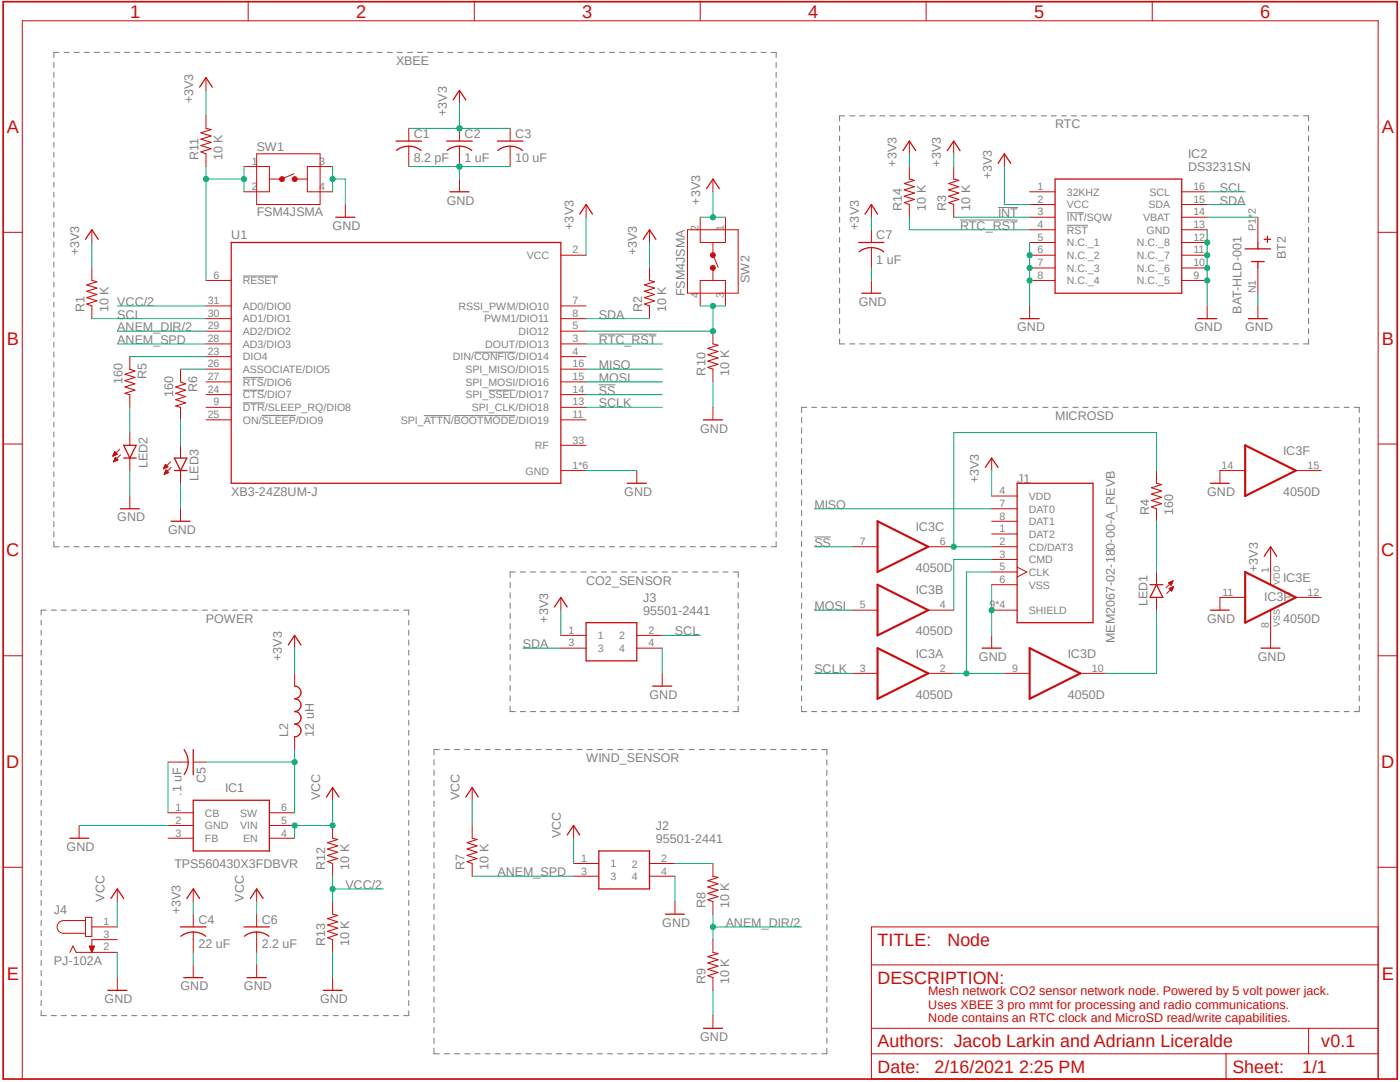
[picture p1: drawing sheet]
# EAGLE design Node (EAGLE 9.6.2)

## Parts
BT2  BAT-HLD-001  [BAT_BAT-HLD-001]
C1  8.2 pF  C-USC0805  [C0805]
C2  1 uF  C-USC0805  [C0805]
C3  10 uF  C-USC0805  [C0805]
C4  22 uF  C-USC0805  [C0805]
C5  .1 uF  C-USC0805  [C0805]
C6  2.2 uF  C-USC0805  [C0805]
C7  1 uF  C-USC0805  [C0805]
IC1  TPS560430X3FDBVR  [SOT95P280X145-6N]
IC2  DS3231SN  [SOIC127P1032X265-16N]
IC3  4050D  [SO16]
J1  MEM2067-02-180-00-A_REVB  [GCT_MEM2067-02-180-00-A_REVB]
J2  95501-2441  [955012441]
J3  95501-2441  [955012441]
J4  PJ-102A  [CUI_PJ-102A]
L2  12 uH  L-USL1812  [L1812]
LED1  LEDCHIP-LED0805  [CHIP-LED0805]
LED2  LEDCHIP-LED0805  [CHIP-LED0805]
LED3  LEDCHIP-LED0805  [CHIP-LED0805]
R1  10 K  R-US_R0805  [R0805]
R2  10 K  R-US_R0805  [R0805]
R3  10 K  R-US_R0805  [R0805]
R4  160  R-US_R0805  [R0805]
R5  160  R-US_R0805  [R0805]
R6  160  R-US_R0805  [R0805]
R7  10 K  R-US_R0805  [R0805]
R8  10 K  R-US_R0805  [R0805]
R9  10 K  R-US_R0805  [R0805]
R10  10 K  R-US_R0805  [R0805]
R11  10 K  R-US_R0805  [R0805]
R12  10 K  R-US_R0805  [R0805]
R13  10 K  R-US_R0805  [R0805]
R14  10 K  R-US_R0805  [R0805]
SW1  FSM4JSMA  [FSM4JSMA]
SW2  FSM4JSMA  [FSM4JSMA]
U1  XB3-24Z8UM-J  [XCVR_XB3-24Z8UM-J]

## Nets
!INT: IC2.3(!INT!/SQW) R3.1
!RTC_RST: IC2.4(!RST) R14.1 U1.3(DOUT/DIO13)
!SS: IC3.7(C:I) U1.14(SPI_!SSEL!/DIO17)
+3V3: C1.1 C2.1 C3.1 C4.1 C7.1 IC2.2(VCC) IC3.1(P:VDD) J1.4(VDD) J3.1 L2.1 R1.2 R2.2 R3.2 R11.2 R14.2 SW2.1 SW2.2 U1.2(VCC)
ANEM_DIR: J2.2 R8.2
ANEM_DIR/2: R8.1 R9.2 U1.29(AD2/DIO2)
ANEM_SPD: J2.3 R7.1 U1.28(AD3/DIO3)
GND: BT2.N1(-) C1.2 C2.2 C3.2 C4.2 C6.2 C7.2 IC1.2(GND) IC2.5(N.C._1) IC2.6(N.C._2) IC2.7(N.C._3) IC2.8(N.C._4) IC2.9(N.C._5) IC2.10(N.C._6) IC2.11(N.C._7) IC2.12(N.C._8) IC2.13(GND) IC3.8(P:VSS) IC3.11(E:I) IC3.14(F:I) J1.6(VSS) J1.9(SHIELD) J1.10(SHIELD) J1.11(SHIELD) J1.12(SHIELD) J2.4 J3.4 J4.2 LED2.C LED3.C R9.1 R10.1 R13.1 SW1.3 SW1.4 U1.1(GND) U1.10(GND) U1.12(GND) U1.21(GND) U1.32(GND) U1.34(GND)
MISO: J1.7(DAT0) U1.16(SPI_MISO/DIO15)
MOSI: IC3.5(B:I) U1.15(SPI_MOSI/DIO16)
N$1: LED2.A R5.2
N$2: IC3.4(B:O) J1.3(CMD)
N$3: C5.2 IC1.1(CB)
N$4: BT2.P1(+) BT2.P2(+) IC2.14(VBAT)
N$5: C5.1 IC1.6(SW) L2.2
N$6: IC3.6(C:O) J1.2(CD/DAT3) R4.2
N$8: LED3.A R6.2
N$9: IC3.10(D:O) LED1.A
N$10: LED1.C R4.1
N$11: IC3.2(A:O) IC3.9(D:I) J1.5(CLK)
N$12: R5.1 U1.23(DIO4)
N$13: R6.1 U1.26(ASSOCIATE/DIO5)
N$14: R11.1 SW1.1 SW1.2 U1.6(!RESET)
N$16: R10.2 SW2.3 SW2.4 U1.5(DIO12)
SCL: IC2.16(SCL) J3.2 R1.1 U1.30(AD1/DIO1)
SCLK: IC3.3(A:I) U1.13(SPI_CLK/DIO18)
SDA: IC2.15(SDA) J3.3 R2.1 U1.8(PWM1/DIO11)
VCC: C6.1 IC1.4(EN) IC1.5(VIN) J2.1 J4.1 R7.2 R12.2
VCC/2: R12.1 R13.2 U1.31(AD0/DIO0)
Unconnected: IC1.3(FB) IC2.1(32KHZ) IC3.12(E:O) IC3.15(F:O) J1.1(DAT2) J1.8(DAT1) J4.3 U1.4(DIN/!CONFIG!/DIO14) U1.7(RSSI_PWM/DIO10) U1.9(!DTR!/SLEEP_RQ/DIO8) U1.11(SPI_!ATTN!/!BOOTMODE!/DIO19) U1.24(!CTS!/DIO7) U1.25(ON/!SLEEP!/DIO9) U1.27(!RTS!/DIO6) U1.33(RF)

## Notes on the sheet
- XBEE
- RTC
- MICROSD
- CO2_SENSOR
- POWER
- WIND_SENSOR
- Mesh network CO2 sensor network node. Powered by 5 volt power jack.
  Uses XBEE 3 pro mmt for processing and radio communications.
  Node contains an RTC clock and MicroSD read/write capabilities.
- Jacob Larkin and Adriann Liceralde | v0.1
